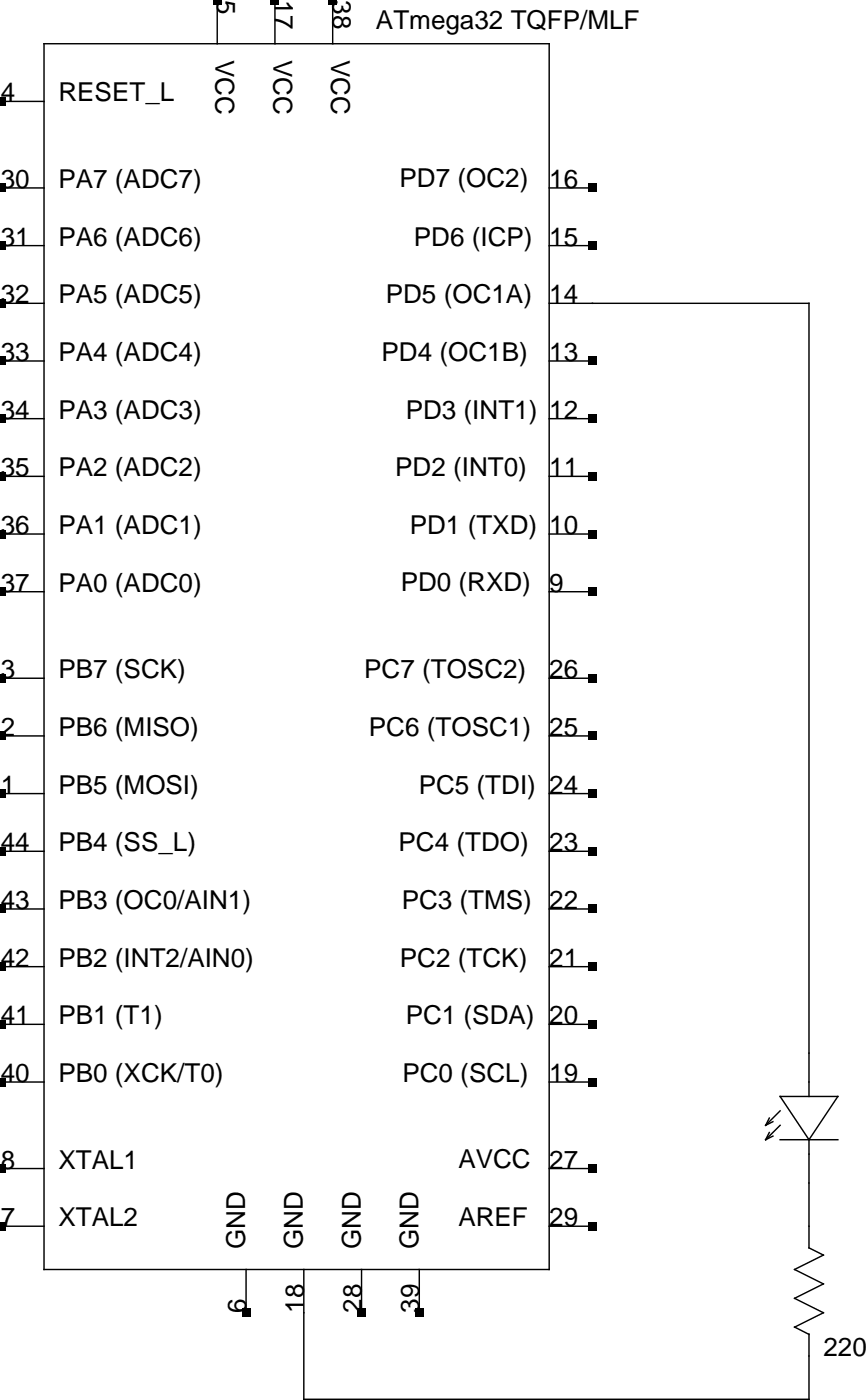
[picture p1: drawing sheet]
<svg xmlns="http://www.w3.org/2000/svg" width="152mm" height="247mm" viewBox="0 0 152 247" stroke-linecap="round" stroke-linejoin="round" font-family="sans-serif">
<g fill="none" stroke="#000" stroke-width=".25">
<path d="M.1 17.9h7.6M7.7 7.7h88.9v215.9h-88.9zM38.2 .1v7.6M48.4 .1v7.6M58.5 .1v7.6M.1 33.1h7.6M96.6 33.1h7.7M.1 53.4h7.6M.1 43.3h7.6M96.6 53.4h45.8v139.7M96.6 43.3h7.7M.1 73.7h7.6"/>
<path d="M.1 63.6h7.6M96.6 73.7h7.7M96.6 63.6h7.7M.1 94.1h7.6M.1 83.9h7.6M96.6 94.1h7.7M96.6 83.9h7.7M.1 119.5h7.6M.1 104.2h7.6M96.6 119.5h7.7M96.6 104.2h7.7M.1 139.8h7.6"/>
<path d="M.1 129.6h7.6M96.6 139.8h7.7M96.6 129.6h7.7M.1 149.9h7.6M96.6 149.9h7.7M.1 170.3h7.6M.1 160.1h7.6M96.6 170.3h7.7M96.6 160.1h7.7M.1 190.6h7.6M.1 180.4h7.6M96.6 190.6h7.7"/>
<path d="M96.6 180.4h7.7M135.4 199.5l-.7 1.2M135.4 196.9l-.7 1.3M136 197.6l-1.3 .6M137.3 193.1h10.1l-5 7.6zM137.3 195.7l-2.6 2.5M137.3 198.2l-2.6 2.5M.1 205.8h7.6M.1 216h7.6M96.6 205.8h7.7M96.6 216h7.7M136 200.1l-1.3 .6"/>
<path d="M137.3 200.7h10.1M142.4 200.7v19.1l2.5 1.3-5.1 2.5 5.1 2.5-5.1 2.6 5.1 2.5-5.1 2.6 2.6 1.2M43.3 223.6v7.6M53.5 223.6v22.9h88.9v-11.5M63.6 223.6v7.6M73.8 223.6v7.6"/>
</g>
<g fill="#000">
<path d="M0 17.1h.9v1.5h-.9zM37.5 0h1.5v.8h-1.5zM47.6 0h1.5v.8h-1.5zM57.8 0h1.5v.8h-1.5zM0 32.3h.9v1.6h-.9zM103.5 32.3h1.5v1.6h-1.5zM0 42.5h.9v1.5h-.9zM0 52.7h.9v1.5h-.9zM103.5 42.5h1.5v1.5h-1.5zM0 62.8h.9v1.5h-.9zM0 73h.9v1.5h-.9zM103.5 73h1.5v1.5h-1.5z"/>
<path d="M103.5 62.8h1.5v1.5h-1.5zM0 83.1h.9v1.6h-.9zM0 93.3h.9v1.5h-.9zM103.5 93.3h1.5v1.5h-1.5zM103.5 83.1h1.5v1.6h-1.5zM0 103.5h.9v1.5h-.9zM103.5 103.5h1.5v1.5h-1.5zM0 128.9h.9v1.5h-.9zM0 118.7h.9v1.5h-.9zM103.5 128.9h1.5v1.5h-1.5zM103.5 118.7h1.5v1.5h-1.5zM0 149.2h.9v1.5h-.9z"/>
<path d="M0 139h.9v1.5h-.9zM103.5 149.2h1.5v1.5h-1.5zM103.5 139h1.5v1.5h-1.5zM0 169.5h.9v1.5h-.9zM0 159.3h.9v1.6h-.9zM103.5 169.5h1.5v1.5h-1.5zM103.5 159.3h1.5v1.6h-1.5zM0 189.8h.9v1.5h-.9zM0 179.7h.9v1.5h-.9zM103.5 189.8h1.5v1.5h-1.5zM103.5 179.7h1.5v1.5h-1.5zM0 205.1h.9v1.5h-.9z"/>
<path d="M0 215.2h.9v1.5h-.9zM103.5 215.2h1.5v1.5h-1.5zM103.5 205.1h1.5v1.5h-1.5zM42.5 230.5h1.6v1.5h-1.6zM62.9 230.5h1.5v1.5h-1.5zM73 230.5h1.5v1.5h-1.5z"/>
</g>
<g font-size="4.6">
<text x="38.2" y=".1" transform="rotate(90 38.2 .1)">5</text>
<text x="48.4" y=".1" transform="rotate(90 48.4 .1)">17</text>
<text x="58.5" y=".1" transform="rotate(90 58.5 .1)">38</text>
<text x="66.2" y="5.2">ATmega32 TQFP/MLF</text>
<text x="37.9" y="10.5" transform="rotate(90 37.9 10.5)">VCC</text>
<text x="48.1" y="10.5" transform="rotate(90 48.1 10.5)">VCC</text>
<text x="58.3" y="10.5" transform="rotate(90 58.3 10.5)">VCC</text>
<text x=".1" y="17.9">4</text>
<text x="10.3" y="17.9">RESET_L</text>
<text x=".1" y="33.1">30</text>
<text x="10.3" y="33.1">PA7 (ADC7)</text>
<text x="70.3" y="33">PD7 (OC2)</text>
<text x="96.6" y="33.1">16</text>
<text x=".1" y="43.3">31</text>
<text x="10.3" y="43.3">PA6 (ADC6)</text>
<text x="72.8" y="43.3">PD6 (ICP) 15</text>
<text x=".1" y="53.4">32</text>
<text x="10.3" y="53.4">PA5 (ADC5)</text>
<text x="67.9" y="53.4">PD5 (OC1A) 14</text>
<text x=".1" y="63.6">33</text>
<text x="10.3" y="63.6">PA4 (ADC4)</text>
<text x="67.2" y="63.6">PD4 (OC1B)</text>
<text x="96.6" y="63.6">13</text>
<text x=".1" y="73.7">34</text>
<text x="10.3" y="73.7">PA3 (ADC3)</text>
<text x="71.4" y="73.7">PD3 (INT1) 12</text>
<text x=".1" y="83.9">35</text>
<text x="10.3" y="83.9">PA2 (ADC2)</text>
<text x="69.5" y="83.9">PD2 (INT0)</text>
<text x="96.6" y="83.9">11</text>
<text x=".1" y="94.1">36</text>
<text x="10.3" y="94.1">PA1 (ADC1)</text>
<text x="72.1" y="94.1">PD1 (TXD) 10</text>
<text x=".1" y="104.2">37</text>
<text x="10.3" y="104.2">PA0 (ADC0)</text>
<text x="70.5" y="104.1">PD0 (RXD) 9</text>
<text x=".1" y="119.5">3</text>
<text x="10.3" y="119.5">PB7 (SCK)</text>
<text x="64.1" y="119.5">PC7 (TOSC2)</text>
<text x="96.6" y="119.5">26</text>
<text x=".1" y="129.6">2</text>
<text x="10.3" y="129.6">PB6 (MISO)</text>
<text x="64.9" y="129.6">PC6 (TOSC1) 25</text>
<text x=".1" y="139.8">1</text>
<text x="10.3" y="139.8">PB5 (MOSI)</text>
<text x="73.7" y="139.8">PC5 (TDI) 24</text>
<text x=".1" y="149.9">44</text>
<text x="10.3" y="149.9">PB4 (SS_L)</text>
<text x="70.1" y="149.9">PC4 (TDO)</text>
<text x="96.6" y="149.9">23</text>
<text x=".1" y="160.1">43</text>
<text x="10.3" y="160.1">PB3 (OC0/AIN1)</text>
<text x="70.7" y="160.1">PC3 (TMS) 22</text>
<text x=".1" y="170.3">42</text>
<text x="10.3" y="170.3">PB2 (INT2/AIN0)</text>
<text x="70.4" y="170.3">PC2 (TCK)</text>
<text x="96.6" y="170.3">21</text>
<text x=".1" y="180.4">41</text>
<text x="10.3" y="180.4">PB1 (T1)</text>
<text x="71.4" y="180.4">PC1 (SDA) 20</text>
<text x=".1" y="190.6">40</text>
<text x="10.3" y="190.6">PB0 (XCK/T0)</text>
<text x="70.8" y="190.6">PC0 (SCL)</text>
<text x="96.6" y="190.6">19</text>
<text x=".1" y="205.8">8</text>
<text x="10.3" y="205.8">XTAL1</text>
<text x="80.7" y="205.7">AVCC</text>
<text x="96.6" y="205.8">27</text>
<text x=".1" y="216">7</text>
<text x="10.3" y="216">XTAL2</text>
<text x="80.7" y="215.9">AREF</text>
<text x="96.6" y="216">29</text>
<text x="43.2" y="220" transform="rotate(-90 43.2 220)">GND</text>
<text x="53.3" y="220" transform="rotate(-90 53.3 220)">GND</text>
<text x="63.5" y="220" transform="rotate(-90 63.5 220)">GND</text>
<text x="73.6" y="220" transform="rotate(-90 73.6 220)">GND</text>
<text x="43.3" y="231.2" transform="rotate(-90 43.3 231.2)">6</text>
<text x="53.5" y="231.2" transform="rotate(-90 53.5 231.2)">18</text>
<text x="63.6" y="231.2" transform="rotate(-90 63.6 231.2)">28</text>
<text x="73.8" y="231.2" transform="rotate(-90 73.8 231.2)">39</text>
<text x="144.9" y="238.8">220</text>
</g>
</svg>
